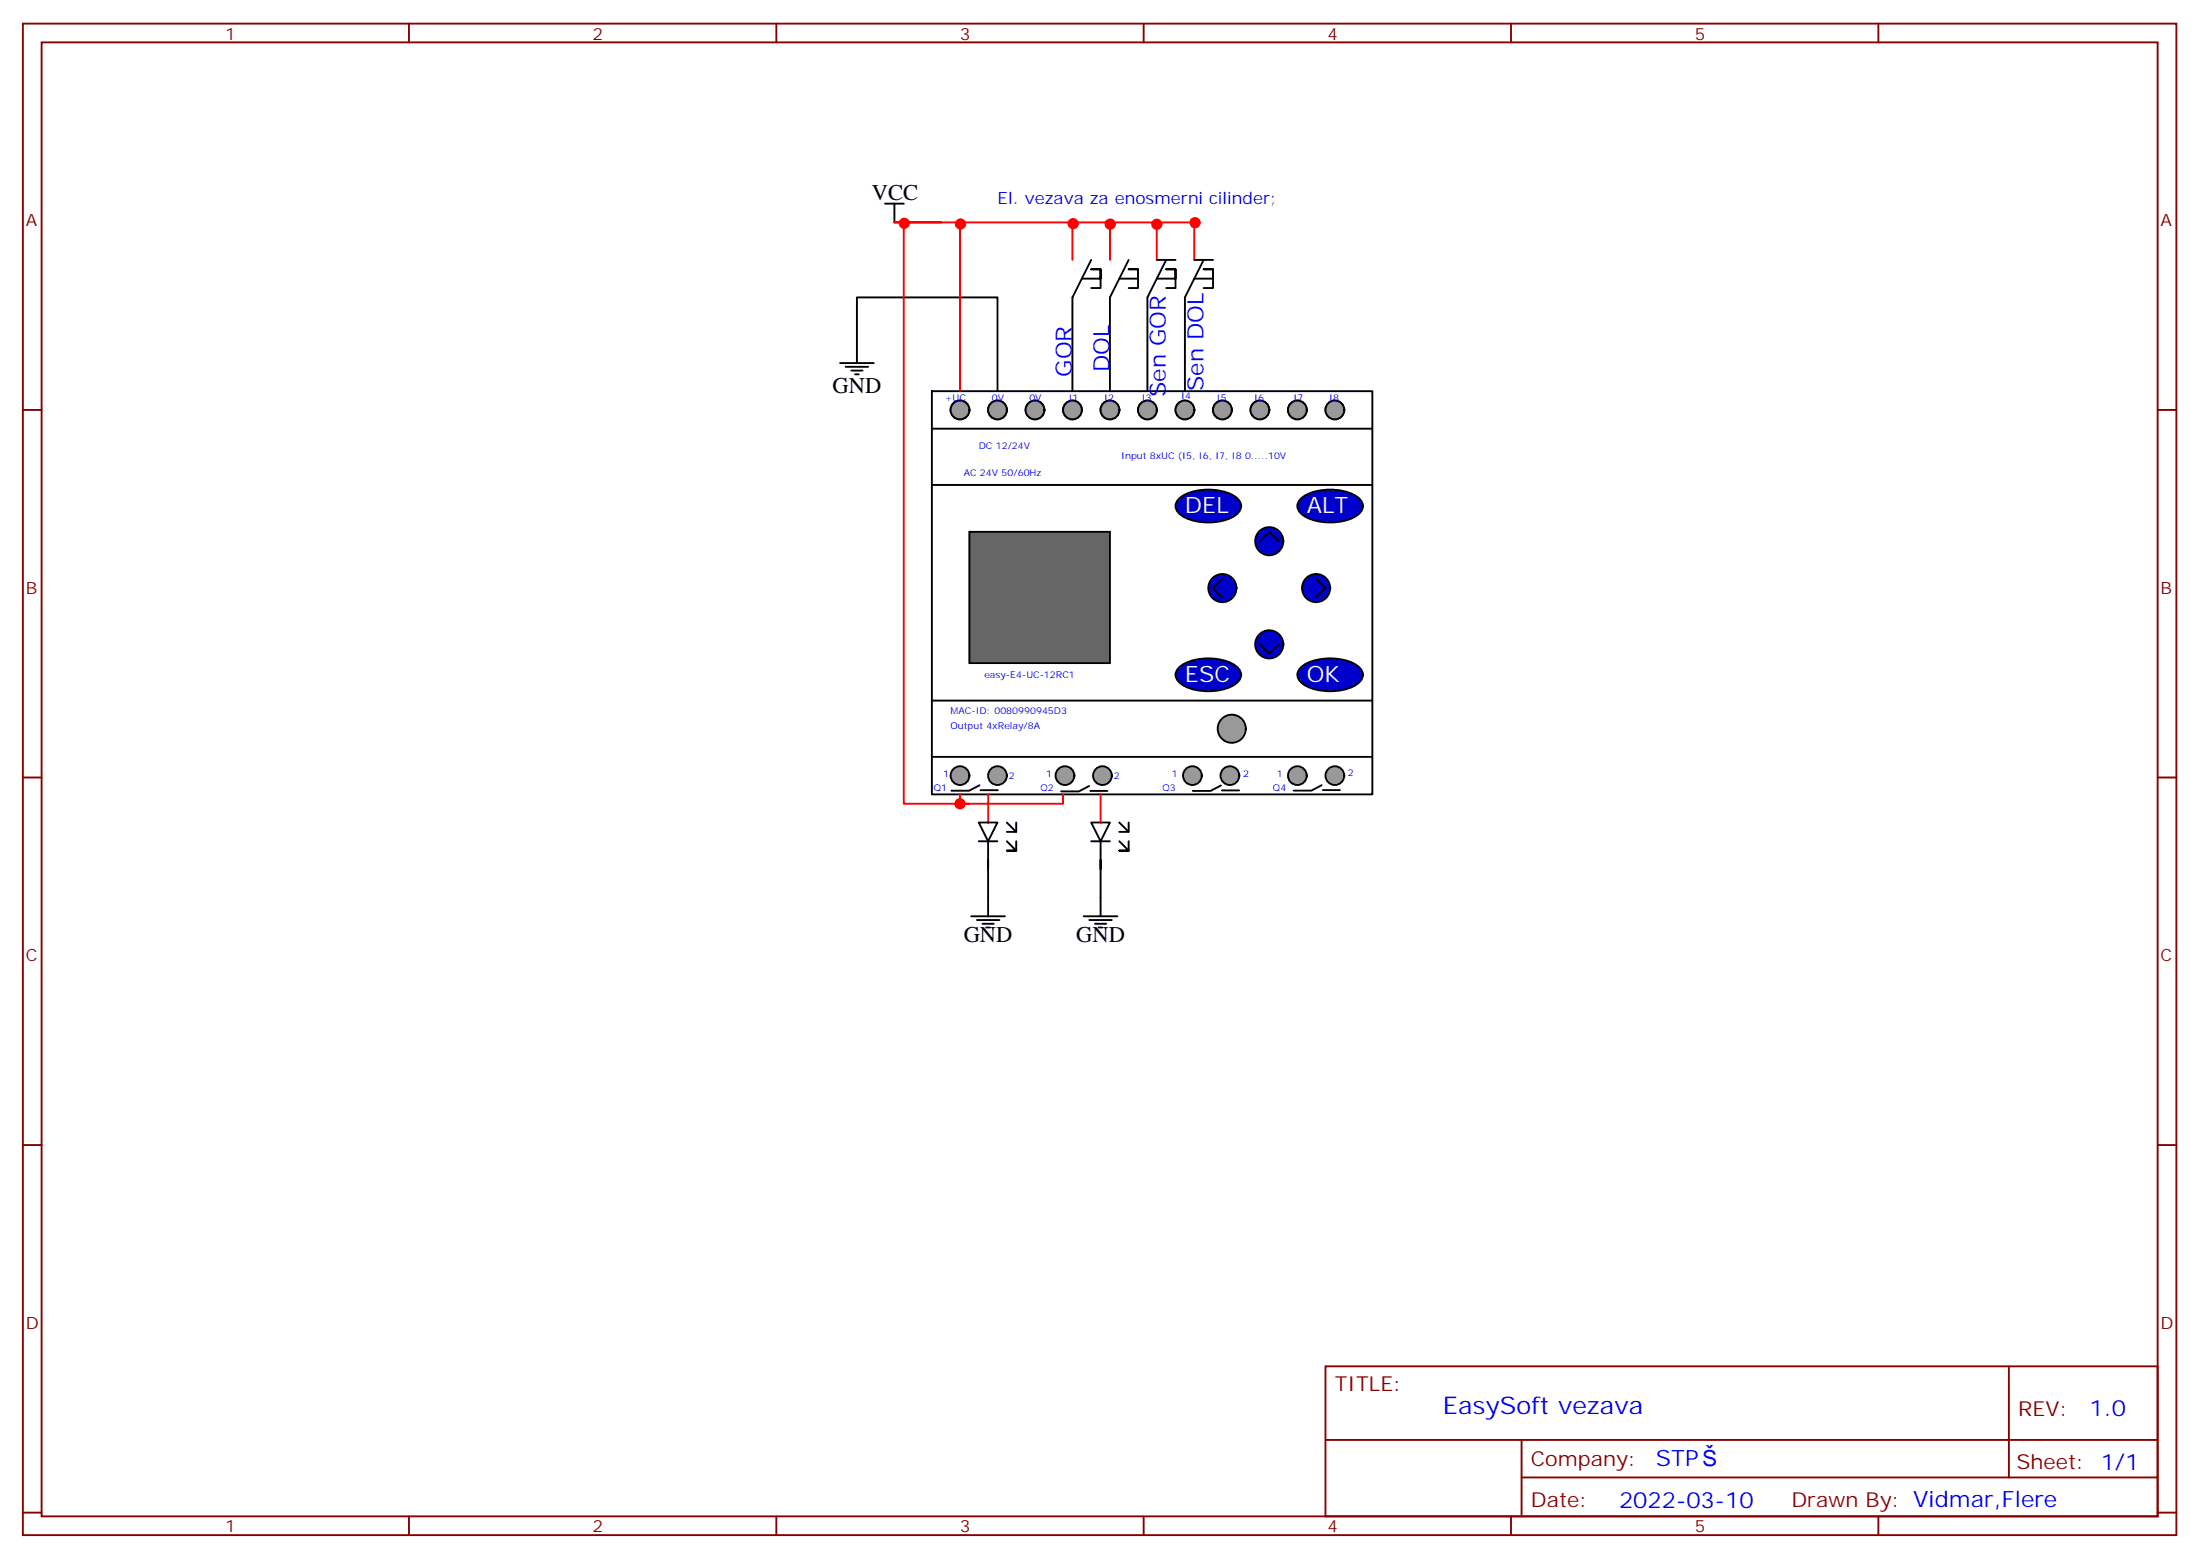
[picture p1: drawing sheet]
<svg xmlns="http://www.w3.org/2000/svg" width="414mm" height="293mm" viewBox="0 0 414 293" stroke-linecap="round" stroke-linejoin="round" font-family="sans-serif">
<g fill="none" stroke="#870000" stroke-width=".35">
<path d="M4.3 4.4h405.3v284.4h-405.3zM7.8 8h398.3v277.3h-398.3zM77 4.4v3.6M146.1 4.4v3.6M215.3 4.4v3.6M284.4 4.4v3.6M353.6 4.4v3.6M4.3 77.1h3.5M406.1 77.1h3.5M4.3 146.3h3.5M406.1 146.3h3.5M4.3 215.4h3.5"/>
<path d="M406.1 215.4h3.5M249.5 257h156.6v28.3h-156.6zM378.1 257.1v20.8M249.5 270.9h156.5M286.4 277.9h119.6M286.4 270.9v14.1M4.3 284.6h3.5M77 285.3v3.5M146.1 285.3v3.5M215.3 285.3v3.5M284.4 285.3v3.5M353.6 285.3v3.5"/>
<path d="M406.1 284.6h3.5"/>
</g>
<path d="M175.4 73.6h82.9v75.8h-82.9zM175.4 80.6h82.9M175.4 91.2h82.9M175.4 131.8h82.9M175.4 142.4h82.9" fill="none" stroke="#000" stroke-width=".35"/>
<path d="M182.5 100h26.4v24.7h-26.4z" fill="#666" stroke="#000" stroke-width=".35"/>
<g fill="#00c" stroke="#000" stroke-width=".35">
<path d="M222.1 93.6a10.1 10.1 0 0 1 10.7 0 1.86 1.86 0 0 1 0 3.2 10.1 10.1 0 0 1-10.7 0 1.86 1.86 0 0 1 0-3.2z"/>
<path d="M245 93.6a10.1 10.1 0 0 1 10.7 0 1.86 1.86 0 0 1 0 3.2 10.1 10.1 0 0 1-10.7 0 1.86 1.86 0 0 1 0-3.2z"/>
<path d="M222.1 125.4a10.1 10.1 0 0 1 10.7 0 1.86 1.86 0 0 1 0 3.1 10.1 10.1 0 0 1-10.7 0 1.86 1.86 0 0 1 0-3.1z"/>
<path d="M245 125.4a10.1 10.1 0 0 1 10.7 0 1.86 1.86 0 0 1 0 3.1 10.1 10.1 0 0 1-10.7 0 1.86 1.86 0 0 1 0-3.1z"/>
<circle cx="238.9" cy="101.8" r="2.65"/>
<circle cx="247.7" cy="110.6" r="2.65"/>
<circle cx="230.1" cy="110.6" r="2.65"/>
<circle cx="238.9" cy="121.2" r="2.65"/>
</g>
<g fill="none" stroke="#000" stroke-width=".35">
<circle cx="180.7" cy="77.1" r="1.76"/>
<circle cx="187.7" cy="77.1" r="1.76"/>
<circle cx="194.8" cy="77.1" r="1.76"/>
<circle cx="201.9" cy="77.1" r="1.76"/>
<circle cx="208.9" cy="77.1" r="1.76"/>
<circle cx="216" cy="77.1" r="1.76"/>
<circle cx="223" cy="77.1" r="1.76"/>
<circle cx="230.1" cy="77.1" r="1.76"/>
<circle cx="237.1" cy="77.1" r="1.76"/>
<circle cx="244.2" cy="77.1" r="1.76"/>
<circle cx="251.2" cy="77.1" r="1.76"/>
</g>
<g fill="#999" stroke="#000" stroke-width=".35">
<circle cx="251.2" cy="145.9" r="1.76"/>
<circle cx="244.2" cy="145.9" r="1.76"/>
<circle cx="231.5" cy="145.9" r="1.76"/>
<circle cx="224.4" cy="145.9" r="1.76"/>
<circle cx="207.5" cy="145.9" r="1.76"/>
<circle cx="200.4" cy="145.9" r="1.76"/>
<circle cx="187.7" cy="145.9" r="1.76"/>
<circle cx="180.7" cy="145.9" r="1.76"/>
<circle cx="231.8" cy="137.1" r="2.65"/>
<circle cx="180.7" cy="77.1" r="1.76"/>
<circle cx="187.7" cy="77.1" r="1.76"/>
<circle cx="194.8" cy="77.1" r="1.76"/>
<circle cx="201.9" cy="77.1" r="1.76"/>
<circle cx="208.9" cy="77.1" r="1.76"/>
<circle cx="216" cy="77.1" r="1.76"/>
<circle cx="223" cy="77.1" r="1.76"/>
<circle cx="230.1" cy="77.1" r="1.76"/>
<circle cx="237.1" cy="77.1" r="1.76"/>
<circle cx="244.2" cy="77.1" r="1.76"/>
<circle cx="251.2" cy="77.1" r="1.76"/>
</g>
<g fill="none" stroke="#000" stroke-width=".35">
<path d="M166.6 38.3h3.5M168.3 38.3v3.5M203.6 52.4h3.6v-1.7h-1.8h1.8v3.5h-1.8M205.4 48.9l-3.5 7.1v17.6M210.7 52.4h3.5v-1.7h-1.8h1.8v3.5h-1.8M212.4 48.9l-3.5 7.1v17.6M217.7 52.4h3.6v-1.7h-1.8h1.8v3.5h-1.8M217.7 48.9h3.6M219.5 48.9l-3.5 7.1v17.6M224.8 52.4h3.5v-1.7h-1.7h1.7v3.5h-1.7M224.8 48.9h3.5M226.6 48.9l-3.6 7.1v17.6"/>
<path d="M158.1 68.3h6.4M159.2 69h4.2M160.2 69.7h2.1M160.9 70.4h.7M161.3 68.3v-12.3h26.4v17.6M230.1 108.9l-1.8 1.7 1.8 1.8M237.1 101.8l1.8-1.8 1.8 1.8M247.7 108.9l1.8 1.7-1.8 1.8M237.1 121.2l1.8 1.8 1.8-1.8M184.2 154.7h3.5l-1.7 3.6zM184.2 158.3h3.5M184.4 147.7l-2 1h-3.3"/>
<path d="M184.6 148.7h3.2M186 158.3v5.2v-1.7M189.5 158.3l1.8 1.7h-1.8h1.8v-1.7M189.5 154.7l1.8 1.8M191.3 154.7v1.8h-1.8M205 147.9l-1.9 1h-3.4M205.2 148.8h3.3M205.4 154.7h3.5l-1.7 3.6zM205.4 158.3h3.5M207.2 158.3v5.2v-1.7M210.7 158.3l1.7 1.7h-1.7h1.7v-1.7M210.7 154.7l1.7 1.8"/>
<path d="M212.4 154.7v1.8h-1.7M229.8 147.8l-1.9 1h-3.4M230 148.7h3.2M248.8 147.7l-2 1h-3.3M249 148.6h3.2M182.8 172.4h6.4M183.9 173.1h4.2M184.9 173.8h2.1M185.6 174.5h.7M186 163.5v8.9M204 172.4h6.3M205 173.1h4.3"/>
<path d="M206.1 173.8h2.1M206.8 174.5h.7M207.2 163.5v8.9"/>
</g>
<path d="M170.1 41.8v109.4h10.6v-1.8M177.2 41.8h-8.9h56.5v7.1M180.7 41.8v31.8M201.9 41.8v7.1M208.9 41.8v7.1M217.7 41.8v7.1M186 149.4v5.3M200.1 149.4v1.8h-19.4h1.8M207.2 149.4v5.3" fill="none" stroke="#f00" stroke-width=".35"/>
<g fill="#f00" stroke="#f00" stroke-width=".35">
<circle cx="180.7" cy="151.2" r=".88"/>
<circle cx="170.2" cy="42" r=".88"/>
<circle cx="180.8" cy="42.1" r=".88"/>
<circle cx="202" cy="42.1" r=".88"/>
<circle cx="209" cy="42.2" r=".88"/>
<circle cx="217.7" cy="42.2" r=".88"/>
<circle cx="224.9" cy="41.9" r=".88"/>
</g>
<text font-size="4.6" fill="#00f" x="271.6" y="266.1">EasySoft vezava</text>
<g font-size="4.2">
<text x="164.1" y="37.6">VCC</text>
<text x="156.7" y="73.9">GND</text>
<text x="181.4" y="177.3">GND</text>
<text x="202.6" y="177.3">GND</text>
</g>
<g font-size="4.2" fill="#00f">
<text x="201.8" y="70.9" transform="rotate(-90 201.8 70.9)">GOR</text>
<text x="208.8" y="70.1" transform="rotate(-90 208.8 70.1)">DOL</text>
<text x="219.4" y="74.7" transform="rotate(-90 219.4 74.7)">Sen GOR</text>
<text x="226.6" y="73.6" transform="rotate(-90 226.6 73.6)">Sen DOL</text>
<text x="393.3" y="266.3">1.0</text>
<text x="311.7" y="275.9">STP</text>
<text x="304.7" y="283.7">2022-03-10</text>
</g>
<g font-size="4.2" fill="#fff">
<text x="223" y="96.5">DEL</text>
<text x="246" y="96.5">ALT</text>
<text x="223" y="128.3">ESC</text>
<text x="246" y="128.3">OK</text>
</g>
<g font-size="3.9" fill="#800">
<text x="251.2" y="261.6">TITLE:</text>
<text x="379.9" y="266.3">REV:</text>
<text x="288.2" y="275.8">Company:</text>
<text x="379.5" y="276.4">Sheet: 1/1</text>
<text x="288.2" y="283.5">Date:</text>
<text x="337.2" y="283.6">Drawn By: Vidmar,Flere</text>
</g>
<g font-size="3.2" fill="#800">
<text x="42.4" y="7.4">1</text>
<text x="111.5" y="7.4">2</text>
<text x="180.7" y="7.4">3</text>
<text x="249.8" y="7.4">4</text>
<text x="319" y="7.4">5</text>
<text x="4.8" y="42.5">A</text>
<text x="406.6" y="42.5">A</text>
<text x="4.8" y="111.7">B</text>
<text x="406.6" y="111.7">B</text>
<text x="4.8" y="180.8">C</text>
<text x="406.6" y="180.8">C</text>
<text x="4.8" y="250">D</text>
<text x="406.6" y="250">D</text>
<text x="42.4" y="288.3">1</text>
<text x="111.5" y="288.3">2</text>
<text x="180.7" y="288.3">3</text>
<text x="249.8" y="288.3">4</text>
<text x="319" y="288.3">5</text>
</g>
<text font-size="3.2" fill="#00f" x="187.7" y="38.3">El. vezava za enosmerni cilinder;</text>
<g font-size="1.8" fill="#00f">
<text x="177.9" y="75.4">+UC</text>
<text x="186.7" y="75.4">0V</text>
<text x="193.7" y="75.4">0V</text>
<text x="201.2" y="75.4">I1</text>
<text x="207.9" y="75.4">I2</text>
<text x="214.9" y="75.4">I3</text>
<text x="222.3" y="75">I4</text>
<text x="229" y="75.4">I5</text>
<text x="236.1" y="75.4">I6</text>
<text x="243.5" y="75.4">I7</text>
<text x="250.2" y="75.4">I8</text>
<text x="181.4" y="89.5">AC 24V 50/60Hz</text>
<text x="184.2" y="84.5">DC 12/24V</text>
<text x="211" y="86.3">Input 8xUC (I5, I6, I7, I8 0.....10V</text>
<text x="185.3" y="127.6">easy-E4-UC-12RC1</text>
<text x="178.9" y="134.3">MAC-ID: 0080990945D3</text>
<text x="178.9" y="137.1">Output 4xRelay/8A</text>
<text x="175.8" y="148.7">Q1</text>
<text x="177.5" y="146.3">1</text>
<text x="189.9" y="146.6">2</text>
<text x="195.9" y="148.7">Q2</text>
<text x="196.9" y="146.3">1</text>
<text x="209.6" y="146.6">2</text>
<text x="218.8" y="148.7">Q3</text>
<text x="220.6" y="146.3">1</text>
<text x="234" y="146.3">2</text>
<text x="239.6" y="148.7">Q4</text>
<text x="240.3" y="146.3">1</text>
<text x="253.7" y="145.9">2</text>
</g>
</svg>
